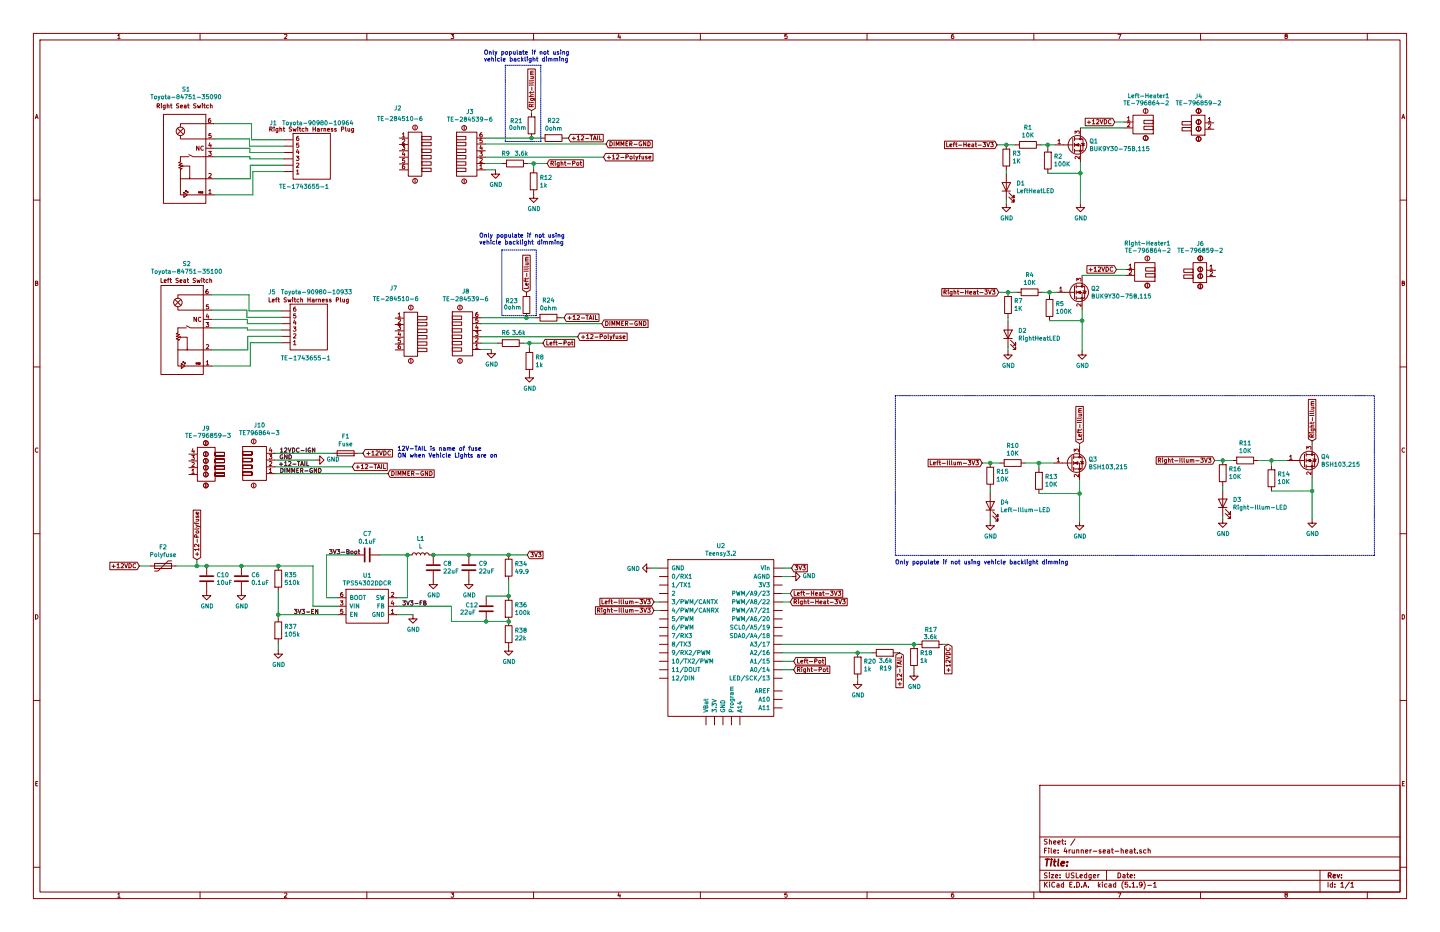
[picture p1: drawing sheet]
EESchema Schematic File Version 4
EELAYER 30 0
EELAYER END
$Descr USLedger 17000 11000
encoding utf-8
Sheet 1 1
Title ""
Date ""
Rev ""
Comp ""
Comment1 ""
Comment2 ""
Comment3 ""
Comment4 ""
$EndDescr
$Comp
L _4runner-seat-heat-custom-libraries:Toyota-84751-35090 S1
U 1 1
P 2130 1300
F 0 "S1" H 2196 1548 50  0000 C CNN
F 1 "Toyota-84751-35090" H 2196 1457 50  0000 C CNN
F 2 "_4runner-seat-heat-custom-libraries:DNP-Mechanical" H 1780 1350 50  0001 C CNN
F 3 "" H 1780 1350 50  0001 C CNN
	1    2130 1300
	1    0    0    -1  
$EndComp
$Comp
L _4runner-seat-heat-custom-libraries:Toyota-84751-35100 S2
U 1 1
P 2100 3300
F 0 "S2" H 2204 3488 50  0000 C CNN
F 1 "Toyota-84751-35100" H 2204 3397 50  0000 C CNN
F 2 "_4runner-seat-heat-custom-libraries:DNP-Mechanical" H 1780 3310 50  0001 C CNN
F 3 "" H 1780 3310 50  0001 C CNN
	1    2100 3300
	1    0    0    -1  
$EndComp
$Comp
L _4runner-seat-heat-custom-libraries:TE-1743655-1 Pin1
U 1 1
P 3455 1550
F 0 "Pin1" H 3442 1631 50  0001 C CNN
F 1 "TE-1743655-1" H 3855 1450 50  0001 C CNN
F 2 "_4runner-seat-heat-custom-libraries:dev-empty-footprint" H 3455 1550 50  0001 C CNN
F 3 "" H 3455 1550 50  0001 C CNN
	1    3455 1550
	1    0    0    -1  
$EndComp
$Comp
L _4runner-seat-heat-custom-libraries:Toyota-90980-10964 J1
U 1 1
P 3530 1475
F 0 "J1" H 3180 1500 50  0000 L CNN
F 1 "Toyota-90980-10964" H 3330 1500 50  0000 L CNN
F 2 "_4runner-seat-heat-custom-libraries:DNP-Mechanical" H 3530 1475 50  0001 C CNN
F 3 "" H 3530 1475 50  0001 C CNN
	1    3530 1475
	1    0    0    -1  
$EndComp
$Comp
L _4runner-seat-heat-custom-libraries:TE-1743655-1 Pin2
U 1 1
P 3455 1625
F 0 "Pin2" H 3442 1706 50  0001 C CNN
F 1 "TE-1743655-1" H 3855 1525 50  0001 C CNN
F 2 "_4runner-seat-heat-custom-libraries:DNP-Mechanical" H 3455 1625 50  0001 C CNN
F 3 "" H 3455 1625 50  0001 C CNN
	1    3455 1625
	1    0    0    -1  
$EndComp
$Comp
L _4runner-seat-heat-custom-libraries:TE-1743655-1 Pin3
U 1 1
P 3455 1700
F 0 "Pin3" H 3442 1781 50  0001 C CNN
F 1 "TE-1743655-1" H 3855 1600 50  0001 C CNN
F 2 "_4runner-seat-heat-custom-libraries:DNP-Mechanical" H 3455 1700 50  0001 C CNN
F 3 "" H 3455 1700 50  0001 C CNN
	1    3455 1700
	1    0    0    -1  
$EndComp
$Comp
L _4runner-seat-heat-custom-libraries:TE-1743655-1 Pin4
U 1 1
P 3455 1775
F 0 "Pin4" H 3442 1856 50  0001 C CNN
F 1 "TE-1743655-1" H 3855 1675 50  0001 C CNN
F 2 "_4runner-seat-heat-custom-libraries:DNP-Mechanical" H 3455 1775 50  0001 C CNN
F 3 "" H 3455 1775 50  0001 C CNN
	1    3455 1775
	1    0    0    -1  
$EndComp
$Comp
L _4runner-seat-heat-custom-libraries:TE-1743655-1 Pin5
U 1 1
P 3455 1850
F 0 "Pin5" H 3442 1931 50  0001 C CNN
F 1 "TE-1743655-1" H 3855 1750 50  0001 C CNN
F 2 "_4runner-seat-heat-custom-libraries:DNP-Mechanical" H 3455 1850 50  0001 C CNN
F 3 "" H 3455 1850 50  0001 C CNN
	1    3455 1850
	1    0    0    -1  
$EndComp
$Comp
L _4runner-seat-heat-custom-libraries:TE-1743655-1 Pin6
U 1 1
P 3455 1925
F 0 "Pin6" H 3442 2006 50  0001 C CNN
F 1 "TE-1743655-1" H 3590 1650 50  0000 C CNN
F 2 "_4runner-seat-heat-custom-libraries:DNP-Mechanical" H 3455 1925 50  0001 C CNN
F 3 "" H 3455 1925 50  0001 C CNN
	1    3455 1925
	1    0    0    -1  
$EndComp
$Comp
L _4runner-seat-heat-custom-libraries:TE-1743655-1 Pin12
U 1 1
P 3425 3945
F 0 "Pin12" H 3412 4026 50  0001 C CNN
F 1 "TE-1743655-1" H 3610 3665 50  0000 C CNN
F 2 "_4runner-seat-heat-custom-libraries:DNP-Mechanical" H 3425 3945 50  0001 C CNN
F 3 "" H 3425 3945 50  0001 C CNN
	1    3425 3945
	1    0    0    -1  
$EndComp
$Comp
L _4runner-seat-heat-custom-libraries:TE-1743655-1 Pin11
U 1 1
P 3425 3870
F 0 "Pin11" H 3412 3951 50  0001 C CNN
F 1 "TE-1743655-1" H 3825 3770 50  0001 C CNN
F 2 "_4runner-seat-heat-custom-libraries:DNP-Mechanical" H 3425 3870 50  0001 C CNN
F 3 "" H 3425 3870 50  0001 C CNN
	1    3425 3870
	1    0    0    -1  
$EndComp
$Comp
L _4runner-seat-heat-custom-libraries:TE-1743655-1 Pin10
U 1 1
P 3425 3795
F 0 "Pin10" H 3412 3876 50  0001 C CNN
F 1 "TE-1743655-1" H 3825 3695 50  0001 C CNN
F 2 "_4runner-seat-heat-custom-libraries:DNP-Mechanical" H 3425 3795 50  0001 C CNN
F 3 "" H 3425 3795 50  0001 C CNN
	1    3425 3795
	1    0    0    -1  
$EndComp
$Comp
L _4runner-seat-heat-custom-libraries:TE-1743655-1 Pin9
U 1 1
P 3425 3720
F 0 "Pin9" H 3412 3801 50  0001 C CNN
F 1 "TE-1743655-1" H 3825 3620 50  0001 C CNN
F 2 "_4runner-seat-heat-custom-libraries:DNP-Mechanical" H 3425 3720 50  0001 C CNN
F 3 "" H 3425 3720 50  0001 C CNN
	1    3425 3720
	1    0    0    -1  
$EndComp
$Comp
L _4runner-seat-heat-custom-libraries:TE-1743655-1 Pin8
U 1 1
P 3425 3645
F 0 "Pin8" H 3412 3726 50  0001 C CNN
F 1 "TE-1743655-1" H 3825 3545 50  0001 C CNN
F 2 "_4runner-seat-heat-custom-libraries:DNP-Mechanical" H 3425 3645 50  0001 C CNN
F 3 "" H 3425 3645 50  0001 C CNN
	1    3425 3645
	1    0    0    -1  
$EndComp
$Comp
L _4runner-seat-heat-custom-libraries:TE-1743655-1 Pin7
U 1 1
P 3425 3570
F 0 "Pin7" H 3412 3651 50  0001 C CNN
F 1 "TE-1743655-1" H 3825 3470 50  0001 C CNN
F 2 "_4runner-seat-heat-custom-libraries:DNP-Mechanical" H 3425 3570 50  0001 C CNN
F 3 "" H 3425 3570 50  0001 C CNN
	1    3425 3570
	1    0    0    -1  
$EndComp
$Comp
L _4runner-seat-heat-custom-libraries:Toyota-90980-10933 J5
U 1 1
P 3565 3420
F 0 "J5" H 3165 3395 50  0000 L CNN
F 1 "Toyota-90980-10933" H 3315 3395 50  0000 L CNN
F 2 "_4runner-seat-heat-custom-libraries:DNP-Mechanical" H 3565 3420 50  0001 C CNN
F 3 "" H 3565 3420 50  0001 C CNN
	1    3565 3420
	1    0    0    -1  
$EndComp
$Comp
L _4runner-seat-heat-custom-libraries:TE-284510-6 J2
U 1 1
P 4675 1525
F 0 "J2" H 4650 1775 50  0000 L CNN
F 1 "TE-284510-6" H 4450 1650 50  0000 L CNN
F 2 "_4runner-seat-heat-custom-libraries:dev-empty-footprint" H 4685 1685 50  0001 C CNN
F 3 "" H 4685 1685 50  0001 C CNN
	1    4675 1525
	1    0    0    -1  
$EndComp
$Comp
L _4runner-seat-heat-custom-libraries:TE-284539-6 J3
U 1 1
P 5480 1530
F 0 "J3" H 5548 1743 50  0000 C CNN
F 1 "TE-284539-6" H 5548 1652 50  0000 C CNN
F 2 "_4runner-seat-heat-custom-libraries:TE-284539-6" H 5470 1570 50  0001 C CNN
F 3 "" H 5470 1570 50  0001 C CNN
	1    5480 1530
	1    0    0    -1  
$EndComp
$Comp
L _4runner-seat-heat-custom-libraries:TE-284510-6 J7
U 1 1
P 4625 3650
F 0 "J7" H 4600 3900 50  0000 L CNN
F 1 "TE-284510-6" H 4400 3775 50  0000 L CNN
F 2 "_4runner-seat-heat-custom-libraries:DNP-Mechanical" H 4635 3810 50  0001 C CNN
F 3 "" H 4635 3810 50  0001 C CNN
	1    4625 3650
	1    0    0    -1  
$EndComp
$Comp
L _4runner-seat-heat-custom-libraries:TE-284539-6 J8
U 1 1
P 5430 3650
F 0 "J8" H 5498 3863 50  0000 C CNN
F 1 "TE-284539-6" H 5498 3772 50  0000 C CNN
F 2 "_4runner-seat-heat-custom-libraries:TE-284539-6" H 5420 3690 50  0001 C CNN
F 3 "" H 5420 3690 50  0001 C CNN
	1    5430 3650
	1    0    0    -1  
$EndComp
Wire Wire Line
	2525 1460 2970 1460
Wire Wire Line
	2970 1460 2970 1650
Wire Wire Line
	2970 1650 3355 1650
Wire Wire Line
	2530 1640 2945 1640
Wire Wire Line
	2945 1640 2945 1725
Wire Wire Line
	2945 1725 3355 1725
Wire Wire Line
	2530 1750 2950 1750
Wire Wire Line
	2950 1750 2950 1800
Wire Wire Line
	2950 1800 3355 1800
Wire Wire Line
	2530 1850 2950 1850
Wire Wire Line
	2950 1850 2950 1875
Wire Wire Line
	2950 1875 3355 1875
Wire Wire Line
	2530 2110 2955 2110
Wire Wire Line
	2955 2110 2955 1950
Wire Wire Line
	2955 1950 3355 1950
Wire Wire Line
	2530 2300 2985 2300
Wire Wire Line
	2985 2300 2985 2025
Wire Wire Line
	2985 2025 3355 2025
Wire Wire Line
	2495 3480 2940 3480
Wire Wire Line
	2940 3480 2940 3670
Wire Wire Line
	2940 3670 3325 3670
Wire Wire Line
	2500 3660 2915 3660
Wire Wire Line
	2915 3660 2915 3745
Wire Wire Line
	2915 3745 3325 3745
Wire Wire Line
	2500 3770 2920 3770
Wire Wire Line
	2920 3770 2920 3820
Wire Wire Line
	2920 3820 3325 3820
Wire Wire Line
	2500 3870 2920 3870
Wire Wire Line
	2920 3870 2920 3895
Wire Wire Line
	2920 3895 3325 3895
Wire Wire Line
	2500 4130 2925 4130
Wire Wire Line
	2925 4130 2925 3970
Wire Wire Line
	2925 3970 3325 3970
Wire Wire Line
	2500 4320 2955 4320
Wire Wire Line
	2955 4320 2955 4045
Wire Wire Line
	2955 4045 3325 4045
$Comp
L Device:R R9
U 1 1
P 6080 1930
F 0 "R9" V 5960 1820 50  0000 C CNN
F 1 "3.6k" V 5960 2005 50  0000 C CNN
F 2 "Resistor_SMD:R_0603_1608Metric" V 6010 1930 50  0001 C CNN
F 3 "~" H 6080 1930 50  0001 C CNN
	1    6080 1930
	0    1    1    0   
$EndComp
$Comp
L Device:R R12
U 1 1
P 6300 2140
F 0 "R12" H 6370 2186 50  0000 L CNN
F 1 "1k" H 6370 2095 50  0000 L CNN
F 2 "Resistor_SMD:R_0603_1608Metric" V 6230 2140 50  0001 C CNN
F 3 "~" H 6300 2140 50  0001 C CNN
	1    6300 2140
	1    0    0    -1  
$EndComp
Wire Wire Line
	5930 1930 5730 1930
Wire Wire Line
	6230 1930 6300 1930
Wire Wire Line
	6300 1990 6300 1930
Connection ~ 6300 1930
Wire Wire Line
	6300 1930 6460 1930
$Comp
L power:GND #PWR01
U 1 1
P 5850 2005
F 0 "#PWR01" H 5850 1755 50  0001 C CNN
F 1 "GND" H 5855 1832 50  0000 C CNN
F 2 "" H 5850 2005 50  0001 C CNN
F 3 "" H 5850 2005 50  0001 C CNN
	1    5850 2005
	1    0    0    -1  
$EndComp
Wire Wire Line
	5850 2005 5730 2005
Text GLabel 6275 1305 1    50   Input ~ 0
Right-Illum
Text GLabel 6460 1930 2    50   Input ~ 0
Right-Pot
Text GLabel 7125 1855 2    50   Input ~ 0
+12-Polyfuse
$Comp
L power:GND #PWR02
U 1 1
P 6300 2290
F 0 "#PWR02" H 6300 2040 50  0001 C CNN
F 1 "GND" H 6305 2117 50  0000 C CNN
F 2 "" H 6300 2290 50  0001 C CNN
F 3 "" H 6300 2290 50  0001 C CNN
	1    6300 2290
	1    0    0    -1  
$EndComp
$Comp
L Device:R R6
U 1 1
P 6030 4050
F 0 "R6" V 5905 3990 50  0000 C CNN
F 1 "3.6k" V 5905 4145 50  0000 C CNN
F 2 "Resistor_SMD:R_0603_1608Metric" V 5960 4050 50  0001 C CNN
F 3 "~" H 6030 4050 50  0001 C CNN
	1    6030 4050
	0    1    1    0   
$EndComp
$Comp
L Device:R R8
U 1 1
P 6250 4260
F 0 "R8" H 6320 4306 50  0000 L CNN
F 1 "1k" H 6320 4215 50  0000 L CNN
F 2 "Resistor_SMD:R_0603_1608Metric" V 6180 4260 50  0001 C CNN
F 3 "~" H 6250 4260 50  0001 C CNN
	1    6250 4260
	1    0    0    -1  
$EndComp
Wire Wire Line
	5880 4050 5680 4050
Wire Wire Line
	6180 4050 6250 4050
Wire Wire Line
	6250 4110 6250 4050
Connection ~ 6250 4050
Wire Wire Line
	6250 4050 6410 4050
$Comp
L power:GND #PWR05
U 1 1
P 5800 4125
F 0 "#PWR05" H 5800 3875 50  0001 C CNN
F 1 "GND" H 5805 3952 50  0000 C CNN
F 2 "" H 5800 4125 50  0001 C CNN
F 3 "" H 5800 4125 50  0001 C CNN
	1    5800 4125
	1    0    0    -1  
$EndComp
Wire Wire Line
	5800 4125 5680 4125
Text GLabel 6410 4050 2    50   Input ~ 0
Left-Pot
$Comp
L power:GND #PWR08
U 1 1
P 6250 4410
F 0 "#PWR08" H 6250 4160 50  0001 C CNN
F 1 "GND" H 6255 4237 50  0000 C CNN
F 2 "" H 6250 4410 50  0001 C CNN
F 3 "" H 6250 4410 50  0001 C CNN
	1    6250 4410
	1    0    0    -1  
$EndComp
$Comp
L _4runner-seat-heat-custom-libraries:TE-796859-2 J4
U 1 1
P 14150 1700
F 0 "J4" H 14150 1140 50  0000 C CNN
F 1 "TE-796859-2" H 14150 1220 50  0000 C CNN
F 2 "_4runner-seat-heat-custom-libraries:DNP-Mechanical" H 14150 1700 50  0001 C CNN
F 3 "" H 14150 1700 50  0001 C CNN
	1    14150 1700
	-1   0    0    1   
$EndComp
Text GLabel 13160 1440 0    50   Input ~ 0
+12VDC
Wire Wire Line
	13275 1440 13160 1440
$Comp
L Device:R R1
U 1 1
P 12135 1710
F 0 "R1" V 11928 1710 50  0000 C CNN
F 1 "10K" V 12019 1710 50  0000 C CNN
F 2 "Resistor_SMD:R_0603_1608Metric" V 12065 1710 50  0001 C CNN
F 3 "~" H 12135 1710 50  0001 C CNN
	1    12135 1710
	0    1    1    0   
$EndComp
$Comp
L _4runner-seat-heat-custom-libraries:TE-796864-2 Left-Heater1
U 1 1
P 13525 1740
F 0 "Left-Heater1" H 13740 1135 50  0000 R CNN
F 1 "TE-796864-2" H 13790 1220 50  0000 R CNN
F 2 "_4runner-seat-heat-custom-libraries:TE-796864-2" H 13525 1740 50  0001 C CNN
F 3 "" H 13525 1740 50  0001 C CNN
	1    13525 1740
	-1   0    0    1   
$EndComp
Wire Wire Line
	13275 1510 12755 1510
Wire Wire Line
	11985 1710 11880 1710
$Comp
L Device:R R3
U 1 1
P 11880 1860
F 0 "R3" H 11810 1814 50  0000 R CNN
F 1 "1K" H 11810 1905 50  0000 R CNN
F 2 "Resistor_SMD:R_0603_1608Metric" V 11810 1860 50  0001 C CNN
F 3 "~" H 11880 1860 50  0001 C CNN
	1    11880 1860
	-1   0    0    1   
$EndComp
Connection ~ 11880 1710
Wire Wire Line
	11880 1710 11770 1710
Wire Wire Line
	12455 1710 12370 1710
$Comp
L Device:R R2
U 1 1
P 12370 1895
F 0 "R2" H 12300 1849 50  0000 R CNN
F 1 "100K" H 12300 1940 50  0000 R CNN
F 2 "Resistor_SMD:R_0603_1608Metric" V 12300 1895 50  0001 C CNN
F 3 "~" H 12370 1895 50  0001 C CNN
	1    12370 1895
	-1   0    0    1   
$EndComp
Wire Wire Line
	12370 1745 12370 1710
Connection ~ 12370 1710
Wire Wire Line
	12370 1710 12285 1710
Wire Wire Line
	12370 2045 12755 2045
Wire Wire Line
	12755 2045 12755 1910
Connection ~ 12755 2045
$Comp
L Device:LED D1
U 1 1
P 11880 2205
F 0 "D1" V 11919 2087 50  0000 R CNN
F 1 "LeftHeatLED" V 11828 2087 50  0000 R CNN
F 2 "_4runner-seat-heat-custom-libraries:Kingbright-APT1608LZGCK" H 11880 2205 50  0001 C CNN
F 3 "~" H 11880 2205 50  0001 C CNN
	1    11880 2205
	0    -1   -1   0   
$EndComp
Wire Wire Line
	11880 2010 11880 2055
$Comp
L power:GND #PWR03
U 1 1
P 11880 2400
F 0 "#PWR03" H 11880 2150 50  0001 C CNN
F 1 "GND" H 11885 2227 50  0000 C CNN
F 2 "" H 11880 2400 50  0001 C CNN
F 3 "" H 11880 2400 50  0001 C CNN
	1    11880 2400
	1    0    0    -1  
$EndComp
$Comp
L power:GND #PWR04
U 1 1
P 12755 2400
F 0 "#PWR04" H 12755 2150 50  0001 C CNN
F 1 "GND" H 12760 2227 50  0000 C CNN
F 2 "" H 12755 2400 50  0001 C CNN
F 3 "" H 12755 2400 50  0001 C CNN
	1    12755 2400
	1    0    0    -1  
$EndComp
Wire Wire Line
	12755 2045 12755 2400
Wire Wire Line
	11880 2355 11880 2400
Text GLabel 11770 1710 0    50   Input ~ 0
Left-Heat-3V3
$Comp
L _4runner-seat-heat-custom-libraries:TE-796859-2 J6
U 1 1
P 14170 3440
F 0 "J6" H 14170 2880 50  0000 C CNN
F 1 "TE-796859-2" H 14170 2960 50  0000 C CNN
F 2 "_4runner-seat-heat-custom-libraries:DNP-Mechanical" H 14170 3440 50  0001 C CNN
F 3 "" H 14170 3440 50  0001 C CNN
	1    14170 3440
	-1   0    0    1   
$EndComp
Text GLabel 13180 3180 0    50   Input ~ 0
+12VDC
Wire Wire Line
	13295 3180 13180 3180
$Comp
L Device:R R4
U 1 1
P 12155 3450
F 0 "R4" V 11948 3450 50  0000 C CNN
F 1 "10K" V 12039 3450 50  0000 C CNN
F 2 "Resistor_SMD:R_0603_1608Metric" V 12085 3450 50  0001 C CNN
F 3 "~" H 12155 3450 50  0001 C CNN
	1    12155 3450
	0    1    1    0   
$EndComp
$Comp
L _4runner-seat-heat-custom-libraries:TE-796864-2 Right-Heater1
U 1 1
P 13545 3480
F 0 "Right-Heater1" H 13820 2875 50  0000 R CNN
F 1 "TE-796864-2" H 13810 2960 50  0000 R CNN
F 2 "_4runner-seat-heat-custom-libraries:TE-796864-2" H 13545 3480 50  0001 C CNN
F 3 "" H 13545 3480 50  0001 C CNN
	1    13545 3480
	-1   0    0    1   
$EndComp
Wire Wire Line
	13295 3250 12775 3250
Wire Wire Line
	12005 3450 11900 3450
$Comp
L Device:R R7
U 1 1
P 11900 3600
F 0 "R7" H 11830 3554 50  0000 R CNN
F 1 "1K" H 11830 3645 50  0000 R CNN
F 2 "Resistor_SMD:R_0603_1608Metric" V 11830 3600 50  0001 C CNN
F 3 "~" H 11900 3600 50  0001 C CNN
	1    11900 3600
	-1   0    0    1   
$EndComp
Connection ~ 11900 3450
Wire Wire Line
	11900 3450 11790 3450
Wire Wire Line
	12475 3450 12390 3450
$Comp
L Device:R R5
U 1 1
P 12390 3635
F 0 "R5" H 12320 3589 50  0000 R CNN
F 1 "100K" H 12320 3680 50  0000 R CNN
F 2 "Resistor_SMD:R_0603_1608Metric" V 12320 3635 50  0001 C CNN
F 3 "~" H 12390 3635 50  0001 C CNN
	1    12390 3635
	-1   0    0    1   
$EndComp
Wire Wire Line
	12390 3485 12390 3450
Connection ~ 12390 3450
Wire Wire Line
	12390 3450 12305 3450
Wire Wire Line
	12390 3785 12775 3785
Wire Wire Line
	12775 3785 12775 3650
Connection ~ 12775 3785
$Comp
L Device:LED D2
U 1 1
P 11900 3945
F 0 "D2" V 11939 3827 50  0000 R CNN
F 1 "RightHeatLED" V 11848 3827 50  0000 R CNN
F 2 "_4runner-seat-heat-custom-libraries:Kingbright-APT1608LZGCK" H 11900 3945 50  0001 C CNN
F 3 "~" H 11900 3945 50  0001 C CNN
	1    11900 3945
	0    -1   -1   0   
$EndComp
Wire Wire Line
	11900 3750 11900 3795
$Comp
L power:GND #PWR06
U 1 1
P 11900 4140
F 0 "#PWR06" H 11900 3890 50  0001 C CNN
F 1 "GND" H 11905 3967 50  0000 C CNN
F 2 "" H 11900 4140 50  0001 C CNN
F 3 "" H 11900 4140 50  0001 C CNN
	1    11900 4140
	1    0    0    -1  
$EndComp
$Comp
L power:GND #PWR07
U 1 1
P 12775 4140
F 0 "#PWR07" H 12775 3890 50  0001 C CNN
F 1 "GND" H 12780 3967 50  0000 C CNN
F 2 "" H 12775 4140 50  0001 C CNN
F 3 "" H 12775 4140 50  0001 C CNN
	1    12775 4140
	1    0    0    -1  
$EndComp
Wire Wire Line
	12775 3785 12775 4140
Wire Wire Line
	11900 4095 11900 4140
Text GLabel 11790 3450 0    50   Input ~ 0
Right-Heat-3V3
$Comp
L Device:R R10
U 1 1
P 11955 5465
F 0 "R10" V 11748 5465 50  0000 C CNN
F 1 "10K" V 11839 5465 50  0000 C CNN
F 2 "Resistor_SMD:R_0603_1608Metric" V 11885 5465 50  0001 C CNN
F 3 "~" H 11955 5465 50  0001 C CNN
	1    11955 5465
	0    1    1    0   
$EndComp
Wire Wire Line
	12105 5465 12265 5465
$Comp
L Device:R R13
U 1 1
P 12265 5675
F 0 "R13" H 12195 5629 50  0000 R CNN
F 1 "10K" H 12195 5720 50  0000 R CNN
F 2 "Resistor_SMD:R_0603_1608Metric" V 12195 5675 50  0001 C CNN
F 3 "~" H 12265 5675 50  0001 C CNN
	1    12265 5675
	-1   0    0    1   
$EndComp
Wire Wire Line
	12265 5525 12265 5465
Connection ~ 12265 5465
Wire Wire Line
	12265 5465 12445 5465
Wire Wire Line
	12745 5665 12745 5825
Wire Wire Line
	12745 5825 12265 5825
Connection ~ 12745 5825
Wire Wire Line
	11805 5465 11690 5465
$Comp
L Device:R R15
U 1 1
P 11690 5615
F 0 "R15" H 11620 5569 50  0000 R CNN
F 1 "10K" H 11620 5660 50  0000 R CNN
F 2 "Resistor_SMD:R_0603_1608Metric" V 11620 5615 50  0001 C CNN
F 3 "~" H 11690 5615 50  0001 C CNN
	1    11690 5615
	-1   0    0    1   
$EndComp
Connection ~ 11690 5465
Wire Wire Line
	11690 5465 11595 5465
$Comp
L Device:LED D4
U 1 1
P 11690 5970
F 0 "D4" V 11729 5852 50  0000 R CNN
F 1 "Left-Illum-LED" V 11638 5852 50  0000 R CNN
F 2 "_4runner-seat-heat-custom-libraries:Kingbright-APT1608LZGCK" H 11690 5970 50  0001 C CNN
F 3 "~" H 11690 5970 50  0001 C CNN
	1    11690 5970
	0    -1   -1   0   
$EndComp
Wire Wire Line
	11690 5765 11690 5820
$Comp
L power:GND #PWR012
U 1 1
P 11690 6155
F 0 "#PWR012" H 11690 5905 50  0001 C CNN
F 1 "GND" H 11695 5982 50  0000 C CNN
F 2 "" H 11690 6155 50  0001 C CNN
F 3 "" H 11690 6155 50  0001 C CNN
	1    11690 6155
	1    0    0    -1  
$EndComp
Wire Wire Line
	11690 6120 11690 6155
$Comp
L power:GND #PWR013
U 1 1
P 12745 6155
F 0 "#PWR013" H 12745 5905 50  0001 C CNN
F 1 "GND" H 12750 5982 50  0000 C CNN
F 2 "" H 12745 6155 50  0001 C CNN
F 3 "" H 12745 6155 50  0001 C CNN
	1    12745 6155
	1    0    0    -1  
$EndComp
Wire Wire Line
	12745 5825 12745 6155
Text GLabel 11595 5465 0    50   Input ~ 0
Left-Illum-3V3
Text GLabel 12745 5235 1    50   Input ~ 0
Left-Illum
Wire Wire Line
	12745 5265 12745 5235
$Comp
L Device:R R11
U 1 1
P 14700 5435
F 0 "R11" V 14493 5435 50  0000 C CNN
F 1 "10K" V 14584 5435 50  0000 C CNN
F 2 "Resistor_SMD:R_0603_1608Metric" V 14630 5435 50  0001 C CNN
F 3 "~" H 14700 5435 50  0001 C CNN
	1    14700 5435
	0    1    1    0   
$EndComp
Wire Wire Line
	14850 5435 15010 5435
$Comp
L Device:R R14
U 1 1
P 15010 5645
F 0 "R14" H 14940 5599 50  0000 R CNN
F 1 "10K" H 14940 5690 50  0000 R CNN
F 2 "Resistor_SMD:R_0603_1608Metric" V 14940 5645 50  0001 C CNN
F 3 "~" H 15010 5645 50  0001 C CNN
	1    15010 5645
	-1   0    0    1   
$EndComp
Wire Wire Line
	15010 5495 15010 5435
Connection ~ 15010 5435
Wire Wire Line
	15010 5435 15190 5435
Wire Wire Line
	15490 5635 15490 5795
Wire Wire Line
	15490 5795 15010 5795
Connection ~ 15490 5795
Wire Wire Line
	14550 5435 14435 5435
$Comp
L Device:R R16
U 1 1
P 14435 5585
F 0 "R16" H 14365 5539 50  0000 R CNN
F 1 "10K" H 14365 5630 50  0000 R CNN
F 2 "Resistor_SMD:R_0603_1608Metric" V 14365 5585 50  0001 C CNN
F 3 "~" H 14435 5585 50  0001 C CNN
	1    14435 5585
	-1   0    0    1   
$EndComp
Connection ~ 14435 5435
Wire Wire Line
	14435 5435 14340 5435
$Comp
L Device:LED D3
U 1 1
P 14435 5940
F 0 "D3" V 14474 5822 50  0000 R CNN
F 1 "Right-Illum-LED" V 14383 5822 50  0000 R CNN
F 2 "_4runner-seat-heat-custom-libraries:Kingbright-APT1608LZGCK" H 14435 5940 50  0001 C CNN
F 3 "~" H 14435 5940 50  0001 C CNN
	1    14435 5940
	0    -1   -1   0   
$EndComp
Wire Wire Line
	14435 5735 14435 5790
$Comp
L power:GND #PWR010
U 1 1
P 14435 6125
F 0 "#PWR010" H 14435 5875 50  0001 C CNN
F 1 "GND" H 14440 5952 50  0000 C CNN
F 2 "" H 14435 6125 50  0001 C CNN
F 3 "" H 14435 6125 50  0001 C CNN
	1    14435 6125
	1    0    0    -1  
$EndComp
Wire Wire Line
	14435 6090 14435 6125
$Comp
L power:GND #PWR011
U 1 1
P 15490 6125
F 0 "#PWR011" H 15490 5875 50  0001 C CNN
F 1 "GND" H 15495 5952 50  0000 C CNN
F 2 "" H 15490 6125 50  0001 C CNN
F 3 "" H 15490 6125 50  0001 C CNN
	1    15490 6125
	1    0    0    -1  
$EndComp
Wire Wire Line
	15490 5795 15490 6125
Text GLabel 14340 5435 0    50   Input ~ 0
Right-Illum-3V3
Text GLabel 15490 5205 1    50   Input ~ 0
Right-Illum
Wire Wire Line
	15490 5235 15490 5205
$Comp
L _4runner-seat-heat-custom-libraries:Teensy3.2 U2
U 1 1
P 8185 7105
F 0 "U2" H 8510 7770 50  0000 C CNN
F 1 "Teensy3.2" H 8510 7679 50  0000 C CNN
F 2 "_4runner-seat-heat-custom-libraries:Teensy30_31_32_LC" H 8185 7755 50  0001 C CNN
F 3 "" H 8185 7755 50  0001 C CNN
	1    8185 7105
	1    0    0    -1  
$EndComp
Text GLabel 7720 7105 0    50   Input ~ 0
Left-Illum-3V3
Wire Wire Line
	7720 7105 7785 7105
Text GLabel 7720 7205 0    50   Input ~ 0
Right-Illum-3V3
Wire Wire Line
	7720 7205 7785 7205
Text GLabel 9330 7105 2    50   Input ~ 0
Right-Heat-3V3
Wire Wire Line
	9330 7105 9235 7105
Text GLabel 9330 7005 2    50   Input ~ 0
Left-Heat-3V3
Wire Wire Line
	9330 7005 9235 7005
Wire Wire Line
	9370 7905 9235 7905
Text GLabel 9370 7805 2    50   Input ~ 0
Left-Pot
Wire Wire Line
	9370 7805 9235 7805
Text GLabel 9370 7905 2    50   Input ~ 0
Right-Pot
$Comp
L power:GND #PWR014
U 1 1
P 7685 6705
F 0 "#PWR014" H 7685 6455 50  0001 C CNN
F 1 "GND" V 7690 6577 50  0000 R CNN
F 2 "" H 7685 6705 50  0001 C CNN
F 3 "" H 7685 6705 50  0001 C CNN
	1    7685 6705
	0    1    1    0   
$EndComp
$Comp
L power:GND #PWR015
U 1 1
P 9345 6805
F 0 "#PWR015" H 9345 6555 50  0001 C CNN
F 1 "GND" V 9350 6677 50  0000 R CNN
F 2 "" H 9345 6805 50  0001 C CNN
F 3 "" H 9345 6805 50  0001 C CNN
	1    9345 6805
	0    -1   -1   0   
$EndComp
Wire Wire Line
	7685 6705 7785 6705
$Comp
L Device:R R20
U 1 1
P 10125 7855
F 0 "R20" H 10055 7809 50  0000 R CNN
F 1 "1k" H 10055 7900 50  0000 R CNN
F 2 "Resistor_SMD:R_0603_1608Metric" V 10055 7855 50  0001 C CNN
F 3 "~" H 10125 7855 50  0001 C CNN
	1    10125 7855
	-1   0    0    1   
$EndComp
Wire Wire Line
	9235 7705 10125 7705
$Comp
L Device:R R19
U 1 1
P 10445 7705
F 0 "R19" V 10260 7695 50  0000 C CNN
F 1 "3.6k" V 10350 7695 50  0000 C CNN
F 2 "Resistor_SMD:R_0603_1608Metric" V 10375 7705 50  0001 C CNN
F 3 "~" H 10445 7705 50  0001 C CNN
	1    10445 7705
	0    -1   -1   0   
$EndComp
Wire Wire Line
	10125 7705 10295 7705
Connection ~ 10125 7705
Wire Wire Line
	9235 6805 9345 6805
$Comp
L power:GND #PWR024
U 1 1
P 10125 8030
F 0 "#PWR024" H 10125 7780 50  0001 C CNN
F 1 "GND" H 10130 7857 50  0000 C CNN
F 2 "" H 10125 8030 50  0001 C CNN
F 3 "" H 10125 8030 50  0001 C CNN
	1    10125 8030
	1    0    0    -1  
$EndComp
Wire Wire Line
	10125 8005 10125 8030
$Comp
L _4runner-seat-heat-custom-libraries:TE-796859-4 J9
U 1 1
P 2430 5230
F 0 "J9" H 2385 5405 50  0000 L CNN
F 1 "TE-796859-3" H 2185 5320 50  0000 L CNN
F 2 "_4runner-seat-heat-custom-libraries:DNP-Mechanical" H 2440 5360 50  0001 C CNN
F 3 "" H 2440 5360 50  0001 C CNN
	1    2430 5230
	1    0    0    -1  
$EndComp
$Comp
L Device:Fuse F1
U 1 1
P 4080 5350
F 0 "F1" V 4277 5350 50  0000 C CNN
F 1 "Fuse" V 4186 5350 50  0000 C CNN
F 2 "_4runner-seat-heat-custom-libraries:Keystone-3587-20" V 4010 5350 50  0001 C CNN
F 3 "~" H 4080 5350 50  0001 C CNN
	1    4080 5350
	0    -1   -1   0   
$EndComp
Text Label 3300 5350 0    50   ~ 0
12VDC-IGN
$Comp
L power:GND #PWR09
U 1 1
P 3725 5430
F 0 "#PWR09" H 3725 5180 50  0001 C CNN
F 1 "GND" V 3730 5302 50  0000 R CNN
F 2 "" H 3725 5430 50  0001 C CNN
F 3 "" H 3725 5430 50  0001 C CNN
	1    3725 5430
	0    -1   -1   0   
$EndComp
Text Label 3295 5430 0    50   ~ 0
GND
Text GLabel 4285 5350 2    50   Input ~ 0
+12VDC
Wire Wire Line
	4230 5350 4285 5350
Text GLabel 4160 5510 2    50   Input ~ 0
+12-TAIL
Wire Wire Line
	3245 5510 4160 5510
Text Label 3285 5510 0    50   ~ 0
+12-TAIL
$Comp
L Device:Polyfuse F2
U 1 1
P 1925 6680
F 0 "F2" V 1700 6680 50  0000 C CNN
F 1 "Polyfuse" V 1791 6680 50  0000 C CNN
F 2 "Fuse:Fuse_0603_1608Metric" H 1975 6480 50  0001 L CNN
F 3 "~" H 1925 6680 50  0001 C CNN
	1    1925 6680
	0    1    1    0   
$EndComp
Text GLabel 1645 6680 0    50   Input ~ 0
+12VDC
Wire Wire Line
	1775 6680 1645 6680
Text GLabel 2325 6605 1    50   Input ~ 0
+12-Polyfuse
Wire Wire Line
	2075 6680 2325 6680
Wire Wire Line
	2325 6605 2325 6680
Connection ~ 2325 6680
Wire Wire Line
	2325 6680 2440 6680
$Comp
L Device:C C10
U 1 1
P 2440 6830
F 0 "C10" H 2555 6876 50  0000 L CNN
F 1 "10uF" H 2555 6785 50  0000 L CNN
F 2 "Capacitor_SMD:C_1210_3225Metric" H 2478 6680 50  0001 C CNN
F 3 "~" H 2440 6830 50  0001 C CNN
	1    2440 6830
	1    0    0    -1  
$EndComp
Connection ~ 2440 6680
$Comp
L Device:C C6
U 1 1
P 2850 6830
F 0 "C6" H 2965 6876 50  0000 L CNN
F 1 "0.1uF" H 2965 6785 50  0000 L CNN
F 2 "Capacitor_SMD:C_1210_3225Metric" H 2888 6680 50  0001 C CNN
F 3 "~" H 2850 6830 50  0001 C CNN
	1    2850 6830
	1    0    0    -1  
$EndComp
Connection ~ 2850 6680
Wire Wire Line
	2440 6680 2850 6680
Wire Wire Line
	3695 6680 3695 7155
Wire Wire Line
	3695 7155 3985 7155
$Comp
L Device:R R37
U 1 1
P 3285 7440
F 0 "R37" H 3355 7486 50  0000 L CNN
F 1 "105k" H 3355 7395 50  0000 L CNN
F 2 "Resistor_SMD:R_0603_1608Metric" V 3215 7440 50  0001 C CNN
F 3 "~" H 3285 7440 50  0001 C CNN
	1    3285 7440
	1    0    0    -1  
$EndComp
$Comp
L power:GND #PWR022
U 1 1
P 3285 7670
F 0 "#PWR022" H 3285 7420 50  0001 C CNN
F 1 "GND" H 3290 7497 50  0000 C CNN
F 2 "" H 3285 7670 50  0001 C CNN
F 3 "" H 3285 7670 50  0001 C CNN
	1    3285 7670
	1    0    0    -1  
$EndComp
Wire Wire Line
	3285 7670 3285 7590
$Comp
L _4runner-seat-heat-custom-libraries:TPS54302DDCR U1
U 1 1
P 4285 6955
F 0 "U1" H 4335 7120 50  0000 C CNN
F 1 "TPS54302DDCR" H 4335 7029 50  0000 C CNN
F 2 "_4runner-seat-heat-custom-libraries:TPS54302DDCR" H 4135 7005 50  0001 C CNN
F 3 "" H 4135 7005 50  0001 C CNN
	1    4285 6955
	1    0    0    -1  
$EndComp
Wire Wire Line
	3985 7255 3285 7255
Wire Wire Line
	3285 6980 3285 7255
Wire Wire Line
	3285 7290 3285 7255
Connection ~ 3285 7255
$Comp
L power:GND #PWR019
U 1 1
P 2850 6980
F 0 "#PWR019" H 2850 6730 50  0001 C CNN
F 1 "GND" H 2855 6807 50  0000 C CNN
F 2 "" H 2850 6980 50  0001 C CNN
F 3 "" H 2850 6980 50  0001 C CNN
	1    2850 6980
	1    0    0    -1  
$EndComp
$Comp
L power:GND #PWR018
U 1 1
P 2440 6980
F 0 "#PWR018" H 2440 6730 50  0001 C CNN
F 1 "GND" H 2445 6807 50  0000 C CNN
F 2 "" H 2440 6980 50  0001 C CNN
F 3 "" H 2440 6980 50  0001 C CNN
	1    2440 6980
	1    0    0    -1  
$EndComp
$Comp
L Device:C C7
U 1 1
P 4335 6550
F 0 "C7" V 4083 6550 50  0000 C CNN
F 1 "0.1uF" V 4174 6550 50  0000 C CNN
F 2 "Capacitor_SMD:C_0603_1608Metric" H 4373 6400 50  0001 C CNN
F 3 "~" H 4335 6550 50  0001 C CNN
	1    4335 6550
	0    1    1    0   
$EndComp
Wire Wire Line
	3985 7055 3855 7055
Wire Wire Line
	3855 7055 3855 6550
Wire Wire Line
	3855 6550 4185 6550
Wire Wire Line
	4485 6550 4810 6550
Wire Wire Line
	4810 6550 4810 7055
Wire Wire Line
	4810 7055 4685 7055
$Comp
L Device:L L1
U 1 1
P 4965 6550
F 0 "L1" V 5155 6550 50  0000 C CNN
F 1 "L" V 5064 6550 50  0000 C CNN
F 2 "Inductor_SMD:L_Wuerth_WE-PDF" H 4965 6550 50  0001 C CNN
F 3 "~" H 4965 6550 50  0001 C CNN
	1    4965 6550
	0    -1   -1   0   
$EndComp
$Comp
L Device:C C8
U 1 1
P 5115 6700
F 0 "C8" H 5000 6654 50  0000 R CNN
F 1 "22uF" H 5000 6745 50  0000 R CNN
F 2 "Capacitor_SMD:C_1210_3225Metric" H 5153 6550 50  0001 C CNN
F 3 "~" H 5115 6700 50  0001 C CNN
	1    5115 6700
	-1   0    0    1   
$EndComp
Wire Wire Line
	5115 6550 5535 6550
Connection ~ 5115 6550
$Comp
L Device:C C9
U 1 1
P 5535 6700
F 0 "C9" H 5420 6654 50  0000 R CNN
F 1 "22uF" H 5420 6745 50  0000 R CNN
F 2 "Capacitor_SMD:C_1210_3225Metric" H 5573 6550 50  0001 C CNN
F 3 "~" H 5535 6700 50  0001 C CNN
	1    5535 6700
	-1   0    0    1   
$EndComp
Wire Wire Line
	5535 6550 6005 6550
Connection ~ 5535 6550
$Comp
L power:GND #PWR016
U 1 1
P 5115 6850
F 0 "#PWR016" H 5115 6600 50  0001 C CNN
F 1 "GND" H 5120 6677 50  0000 C CNN
F 2 "" H 5115 6850 50  0001 C CNN
F 3 "" H 5115 6850 50  0001 C CNN
	1    5115 6850
	1    0    0    -1  
$EndComp
$Comp
L power:GND #PWR017
U 1 1
P 5535 6850
F 0 "#PWR017" H 5535 6600 50  0001 C CNN
F 1 "GND" H 5540 6677 50  0000 C CNN
F 2 "" H 5535 6850 50  0001 C CNN
F 3 "" H 5535 6850 50  0001 C CNN
	1    5535 6850
	1    0    0    -1  
$EndComp
Connection ~ 3285 6680
Wire Wire Line
	3285 6680 3695 6680
Wire Wire Line
	2850 6680 3285 6680
$Comp
L Device:R R35
U 1 1
P 3285 6830
F 0 "R35" H 3355 6876 50  0000 L CNN
F 1 "510k" H 3355 6785 50  0000 L CNN
F 2 "Resistor_SMD:R_0603_1608Metric" V 3215 6830 50  0001 C CNN
F 3 "~" H 3285 6830 50  0001 C CNN
	1    3285 6830
	1    0    0    -1  
$EndComp
$Comp
L Device:R R34
U 1 1
P 6005 6700
F 0 "R34" H 6075 6746 50  0000 L CNN
F 1 "49.9" H 6075 6655 50  0000 L CNN
F 2 "Resistor_SMD:R_0603_1608Metric" V 5935 6700 50  0001 C CNN
F 3 "~" H 6005 6700 50  0001 C CNN
	1    6005 6700
	1    0    0    -1  
$EndComp
Connection ~ 6005 6550
Wire Wire Line
	6005 6550 6225 6550
$Comp
L Device:R R36
U 1 1
P 6005 7185
F 0 "R36" H 6075 7231 50  0000 L CNN
F 1 "100k" H 6075 7140 50  0000 L CNN
F 2 "Resistor_SMD:R_0603_1608Metric" V 5935 7185 50  0001 C CNN
F 3 "~" H 6005 7185 50  0001 C CNN
	1    6005 7185
	1    0    0    -1  
$EndComp
$Comp
L Device:C C12
U 1 1
P 5740 7185
F 0 "C12" H 5985 7145 50  0000 R CNN
F 1 "22uF" H 6050 7230 50  0000 R CNN
F 2 "Capacitor_SMD:C_0603_1608Metric" H 5778 7035 50  0001 C CNN
F 3 "~" H 5740 7185 50  0001 C CNN
	1    5740 7185
	-1   0    0    1   
$EndComp
Wire Wire Line
	6005 6850 6005 7035
Wire Wire Line
	6005 7035 5740 7035
Connection ~ 6005 7035
Wire Wire Line
	4685 7155 5330 7155
Wire Wire Line
	5330 7155 5330 7335
Wire Wire Line
	5330 7335 5740 7335
Connection ~ 5740 7335
Wire Wire Line
	5740 7335 6005 7335
$Comp
L Device:R R38
U 1 1
P 6005 7485
F 0 "R38" H 6075 7531 50  0000 L CNN
F 1 "22k" H 6075 7440 50  0000 L CNN
F 2 "Resistor_SMD:R_0603_1608Metric_Pad0.98x0.95mm_HandSolder" V 5935 7485 50  0001 C CNN
F 3 "~" H 6005 7485 50  0001 C CNN
	1    6005 7485
	1    0    0    -1  
$EndComp
Connection ~ 6005 7335
$Comp
L power:GND #PWR021
U 1 1
P 6005 7635
F 0 "#PWR021" H 6005 7385 50  0001 C CNN
F 1 "GND" H 6010 7462 50  0000 C CNN
F 2 "" H 6005 7635 50  0001 C CNN
F 3 "" H 6005 7635 50  0001 C CNN
	1    6005 7635
	1    0    0    -1  
$EndComp
$Comp
L power:GND #PWR020
U 1 1
P 4875 7255
F 0 "#PWR020" H 4875 7005 50  0001 C CNN
F 1 "GND" H 4880 7082 50  0000 C CNN
F 2 "" H 4875 7255 50  0001 C CNN
F 3 "" H 4875 7255 50  0001 C CNN
	1    4875 7255
	1    0    0    -1  
$EndComp
Wire Wire Line
	4685 7255 4875 7255
Text GLabel 9345 6705 2    50   Input ~ 0
3V3
Wire Wire Line
	9345 6705 9235 6705
Text GLabel 6225 6550 2    50   Input ~ 0
3V3
Text Label 4745 7155 0    50   ~ 0
3V3-FB
Text Label 3880 6550 0    50   ~ 0
3V3-Boot
Text Label 3465 7255 0    50   ~ 0
3V3-EN
$Comp
L _4runner-seat-heat-custom-libraries:BSH103,215 Q4
U 1 1
P 15490 5435
F 0 "Q4" H 15594 5481 50  0000 L CNN
F 1 "BSH103,215" H 15594 5390 50  0000 L CNN
F 2 "_4runner-seat-heat-custom-libraries:BSH103,215" H 15500 5560 50  0001 C CNN
F 3 "https://octopart.com/bsh103%2C215-nxp+semiconductors-10470105" H 15500 5560 50  0001 C CNN
	1    15490 5435
	1    0    0    -1  
$EndComp
$Comp
L _4runner-seat-heat-custom-libraries:BSH103,215 Q3
U 1 1
P 12745 5465
F 0 "Q3" H 12849 5511 50  0000 L CNN
F 1 "BSH103,215" H 12849 5420 50  0000 L CNN
F 2 "_4runner-seat-heat-custom-libraries:BSH103,215" H 12755 5590 50  0001 C CNN
F 3 "https://octopart.com/bsh103%2C215-nxp+semiconductors-10470105" H 12755 5590 50  0001 C CNN
	1    12745 5465
	1    0    0    -1  
$EndComp
$Comp
L _4runner-seat-heat-custom-libraries:BUK9Y30-75B,115 Q2
U 1 1
P 12775 3450
F 0 "Q2" H 12879 3496 50  0000 L CNN
F 1 "BUK9Y30-75B,115" H 12879 3405 50  0000 L CNN
F 2 "_4runner-seat-heat-custom-libraries:BUK9Y30-75B,115-SOT669" H 12785 3575 50  0001 C CNN
F 3 "https://octopart.com/buk9y30-75b%2C115-nxp+semiconductors-17605791" H 12785 3575 50  0001 C CNN
	1    12775 3450
	1    0    0    -1  
$EndComp
$Comp
L _4runner-seat-heat-custom-libraries:BUK9Y30-75B,115 Q1
U 1 1
P 12755 1710
F 0 "Q1" H 12859 1756 50  0000 L CNN
F 1 "BUK9Y30-75B,115" H 12859 1665 50  0000 L CNN
F 2 "_4runner-seat-heat-custom-libraries:BUK9Y30-75B,115-SOT669" H 12765 1835 50  0001 C CNN
F 3 "https://octopart.com/buk9y30-75b%2C115-nxp+semiconductors-17605791" H 12765 1835 50  0001 C CNN
	1    12755 1710
	1    0    0    -1  
$EndComp
Wire Wire Line
	10595 7705 10620 7705
Wire Wire Line
	4810 6550 4815 6550
Connection ~ 4810 6550
Text GLabel 10620 7705 3    50   Input ~ 0
+12-TAIL
$Comp
L _4runner-seat-heat-custom-libraries:TE-796866-4 J10
U 1 1
P 2995 5210
F 0 "J10" H 3063 5403 50  0000 C CNN
F 1 "TE796864-3" H 3063 5312 50  0000 C CNN
F 2 "_4runner-seat-heat-custom-libraries:TE-796864-4" H 3025 5300 50  0001 C CNN
F 3 "" H 3025 5300 50  0001 C CNN
	1    2995 5210
	1    0    0    -1  
$EndComp
Text Label 3300 5590 0    50   ~ 0
DIMMER-GND
Text GLabel 4580 5590 2    50   Input ~ 0
DIMMER-GND
Wire Wire Line
	3245 5350 3930 5350
Wire Wire Line
	3245 5430 3725 5430
Wire Wire Line
	3245 5590 4580 5590
Text GLabel 6820 3975 2    50   Input ~ 0
+12-Polyfuse
Wire Wire Line
	5680 3975 6820 3975
Connection ~ 6275 1630
Wire Wire Line
	6275 1630 6385 1630
Wire Wire Line
	6275 1330 6275 1305
Text GLabel 6710 1630 2    50   Input ~ 0
+12-TAIL
Wire Wire Line
	6685 1630 6710 1630
Wire Wire Line
	5730 1630 6275 1630
Text GLabel 7155 1700 2    50   Input ~ 0
DIMMER-GND
Wire Wire Line
	5730 1700 7155 1700
Wire Wire Line
	5730 1855 7125 1855
$Comp
L Device:R R21
U 1 1
P 6275 1480
F 0 "R21" H 6530 1430 50  0000 R CNN
F 1 "0ohm" H 6545 1510 50  0000 R CNN
F 2 "Resistor_SMD:R_0603_1608Metric" V 6205 1480 50  0001 C CNN
F 3 "~" H 6275 1480 50  0001 C CNN
	1    6275 1480
	-1   0    0    1   
$EndComp
$Comp
L Device:R R22
U 1 1
P 6535 1630
F 0 "R22" V 6328 1630 50  0000 C CNN
F 1 "0ohm" V 6419 1630 50  0000 C CNN
F 2 "Resistor_SMD:R_0603_1608Metric" V 6465 1630 50  0001 C CNN
F 3 "~" H 6535 1630 50  0001 C CNN
	1    6535 1630
	0    1    1    0   
$EndComp
$Comp
L Device:R R23
U 1 1
P 6215 3600
F 0 "R23" H 6465 3555 50  0000 R CNN
F 1 "0ohm" H 6485 3630 50  0000 R CNN
F 2 "Resistor_SMD:R_0603_1608Metric" V 6145 3600 50  0001 C CNN
F 3 "~" H 6215 3600 50  0001 C CNN
	1    6215 3600
	-1   0    0    1   
$EndComp
$Comp
L Device:R R24
U 1 1
P 6475 3750
F 0 "R24" V 6268 3750 50  0000 C CNN
F 1 "0ohm" V 6359 3750 50  0000 C CNN
F 2 "Resistor_SMD:R_0603_1608Metric" V 6405 3750 50  0001 C CNN
F 3 "~" H 6475 3750 50  0001 C CNN
	1    6475 3750
	0    1    1    0   
$EndComp
Wire Wire Line
	6215 3750 6325 3750
Wire Wire Line
	6660 3750 6625 3750
Text GLabel 6215 3450 1    50   Input ~ 0
Left-Illum
Text GLabel 6660 3750 2    50   Input ~ 0
+12-TAIL
Text GLabel 7105 3820 2    50   Input ~ 0
DIMMER-GND
Wire Wire Line
	5680 3820 7105 3820
Wire Wire Line
	6215 3750 5680 3750
Connection ~ 6215 3750
Wire Notes Line
	10570 4670 16225 4670
Wire Notes Line
	16225 4670 16225 6555
Wire Notes Line
	16225 6555 10570 6555
Wire Notes Line
	10570 6555 10570 4670
Text Notes 10565 6670 0    50   ~ 0
Only populate if not using vehicle backlight dimming
Wire Notes Line
	6330 2950 6330 3725
Wire Notes Line
	6330 3725 5925 3725
Wire Notes Line
	5925 3725 5925 2950
Wire Notes Line
	5925 2950 6330 2950
Text Notes 5655 2895 0    50   ~ 0
Only populate if not using \nvehicle backlight dimming
Wire Notes Line
	5965 770  6385 770 
Wire Notes Line
	6385 770  6385 1670
Wire Notes Line
	6385 1670 5965 1670
Wire Notes Line
	5965 770  5965 1670
Text Notes 5710 735  0    50   ~ 0
Only populate if not using \nvehicle backlight dimming
Text GLabel 11195 7605 3    50   Input ~ 0
+12VDC
Wire Wire Line
	11195 7605 11135 7605
Wire Wire Line
	10790 7905 10790 7930
$Comp
L power:GND #PWR023
U 1 1
P 10790 7930
F 0 "#PWR023" H 10790 7680 50  0001 C CNN
F 1 "GND" H 10795 7757 50  0000 C CNN
F 2 "" H 10790 7930 50  0001 C CNN
F 3 "" H 10790 7930 50  0001 C CNN
	1    10790 7930
	1    0    0    -1  
$EndComp
Text Notes 4690 5410 0    50   ~ 0
12V-TAIL is name of fuse\nON when Vehicle Lights are on
$Comp
L Device:R R18
U 1 1
P 10790 7755
F 0 "R18" H 10720 7709 50  0000 R CNN
F 1 "1k" H 10720 7800 50  0000 R CNN
F 2 "Resistor_SMD:R_0603_1608Metric" V 10720 7755 50  0001 C CNN
F 3 "~" H 10790 7755 50  0001 C CNN
	1    10790 7755
	-1   0    0    1   
$EndComp
$Comp
L Device:R R17
U 1 1
P 10985 7605
F 0 "R17" V 11155 7600 50  0000 C CNN
F 1 "3.6k" V 11070 7605 50  0000 C CNN
F 2 "Resistor_SMD:R_0603_1608Metric" V 10915 7605 50  0001 C CNN
F 3 "~" H 10985 7605 50  0001 C CNN
	1    10985 7605
	0    -1   -1   0   
$EndComp
Connection ~ 10790 7605
Wire Wire Line
	10790 7605 10835 7605
Wire Wire Line
	9235 7605 10790 7605
$EndSCHEMATC
